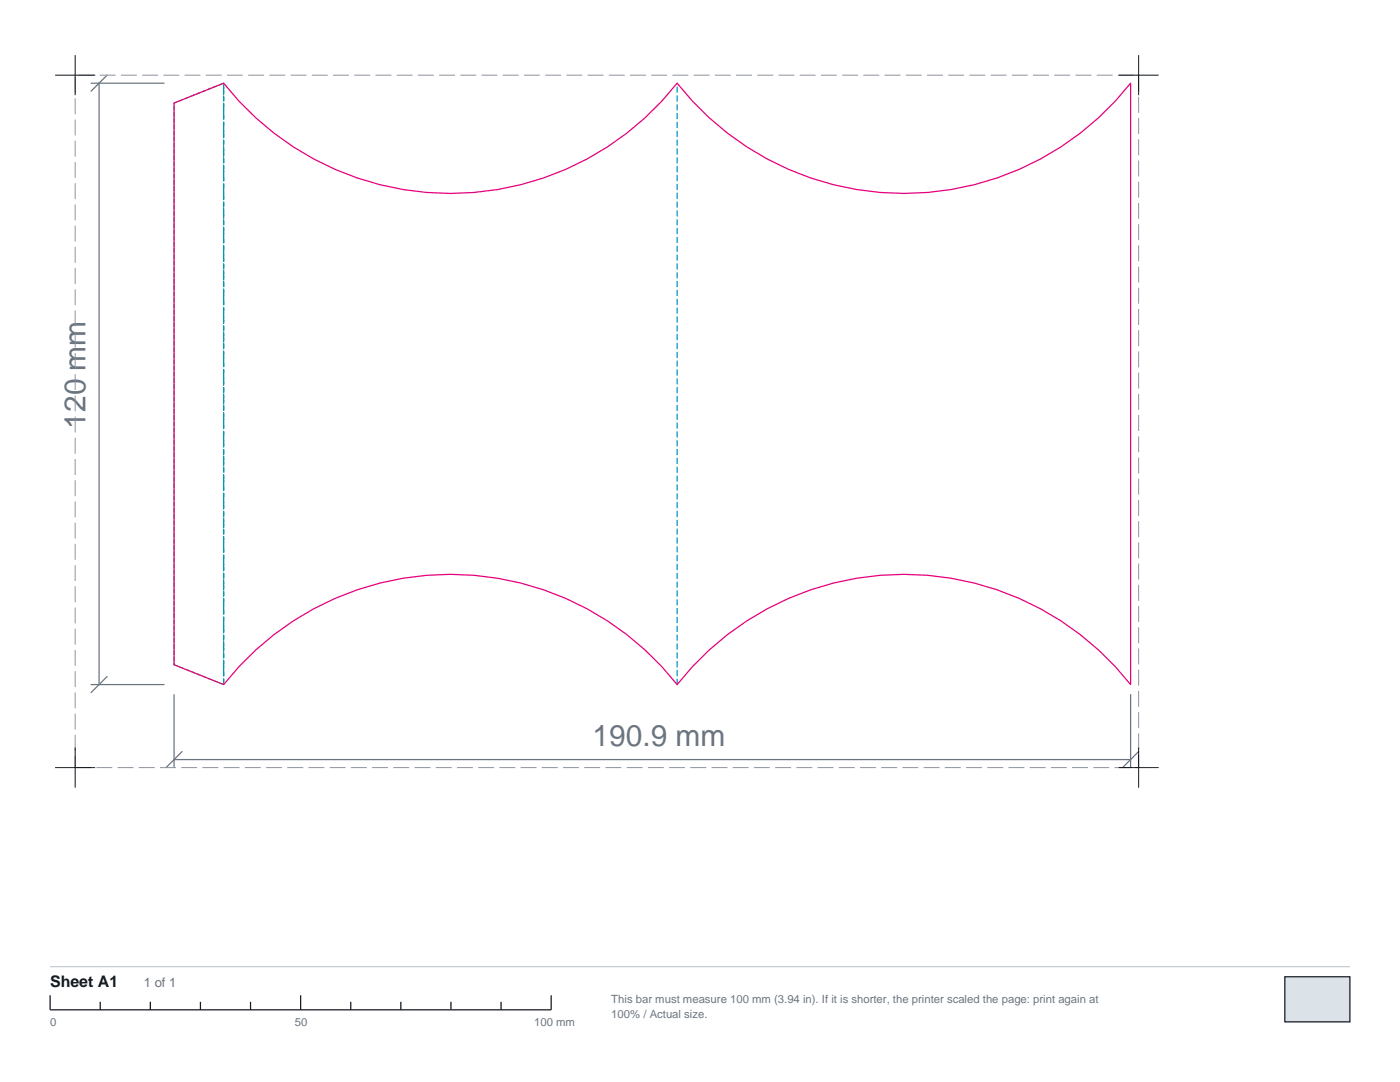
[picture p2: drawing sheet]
<svg xmlns="http://www.w3.org/2000/svg" width="279mm" height="216mm" viewBox="0 0 279 216" stroke-linecap="round" stroke-linejoin="round" font-family="sans-serif">
<path d="M18.2 16.6h14.5M19.8 16.6v120M21.4 15l-3.2 3.2M18.2 136.6h14.5M21.4 135l-3.2 3.2M34.7 138.6v14.6M225.6 138.6v14.6M34.7 151.6h190.9M36.3 150l-3.2 3.2M227.2 150l-3.2 3.2" fill="none" stroke="#6b7580" stroke-width=".25"/>
<path d="M34.7 20.6l9.9-4v120l-9.9-4z" fill="none" stroke="#00a359" stroke-width=".25" stroke-dasharray=".7 .5"/>
<path d="M44.6 136.6v-120M135.1 136.6v-120" fill="none" stroke="#008fd4" stroke-width=".25" stroke-dasharray="1.1 .7"/>
<path d="M34.7 20.6l9.9-4a57.5 57.5 0 0 0 90.5 0 57.5 57.5 0 0 0 90.5 0v120a57.5 57.5 0 0 0-90.5 0 57.5 57.5 0 0 0-90.5 0l-9.9-4z" fill="none" stroke="#e6007d" stroke-width=".25"/>
<path d="M15 15h212.2v138.2h-212.2z" fill="none" stroke="#8c949e" stroke-width=".2" stroke-dasharray="3.2 1.1" stroke-linecap="butt"/>
<path d="M11 15h8M15 11v8M223.2 15h8M227.2 11v8M11 153.2h8M15 149.2v8M223.2 153.2h8M227.2 149.2v8" fill="none" stroke="#12171c" stroke-width=".2"/>
<path d="M10 192.9h259.4" fill="none" stroke="#b8bfc7" stroke-width=".2"/>
<path d="M10 198.6v2.9h100v-2.9M20 199.9v1.6M30 199.9v1.6M40 199.9v1.6M50 199.9v1.6M60 198.6v2.9M70 199.9v1.6M80 199.9v1.6M90 199.9v1.6M100 199.9v1.6" fill="none" stroke="#12171c" stroke-width=".25"/>
<path d="M256.4 194.9h13v9h-13z" fill="#dbe3e8" stroke="#12171c" stroke-width=".25"/>
<g font-size="6" fill="#6b7580">
<text x="17.1" y="85.5" transform="rotate(-90 17.1 85.5)">120 mm</text>
<text x="118.3" y="148.9">190.9 mm</text>
</g>
<text font-size="3.2" fill="#12171c" x="10" y="196.9">Sheet A1</text>
<text font-size="2.6" fill="#6b7580" x="28.7" y="196.9">1 of 1</text>
<g font-size="2.3" fill="#6b7580">
<text x="122" y="200.1">This bar must measure 100 mm (3.94 in). If it is shorter, the printer scaled the page: print again at</text>
<text x="122" y="203.2">100% / Actual size.</text>
<text x="10" y="204.7">0</text>
<text x="58.9" y="204.7">50</text>
<text x="106.6" y="204.7">100 mm</text>
</g>
</svg>
